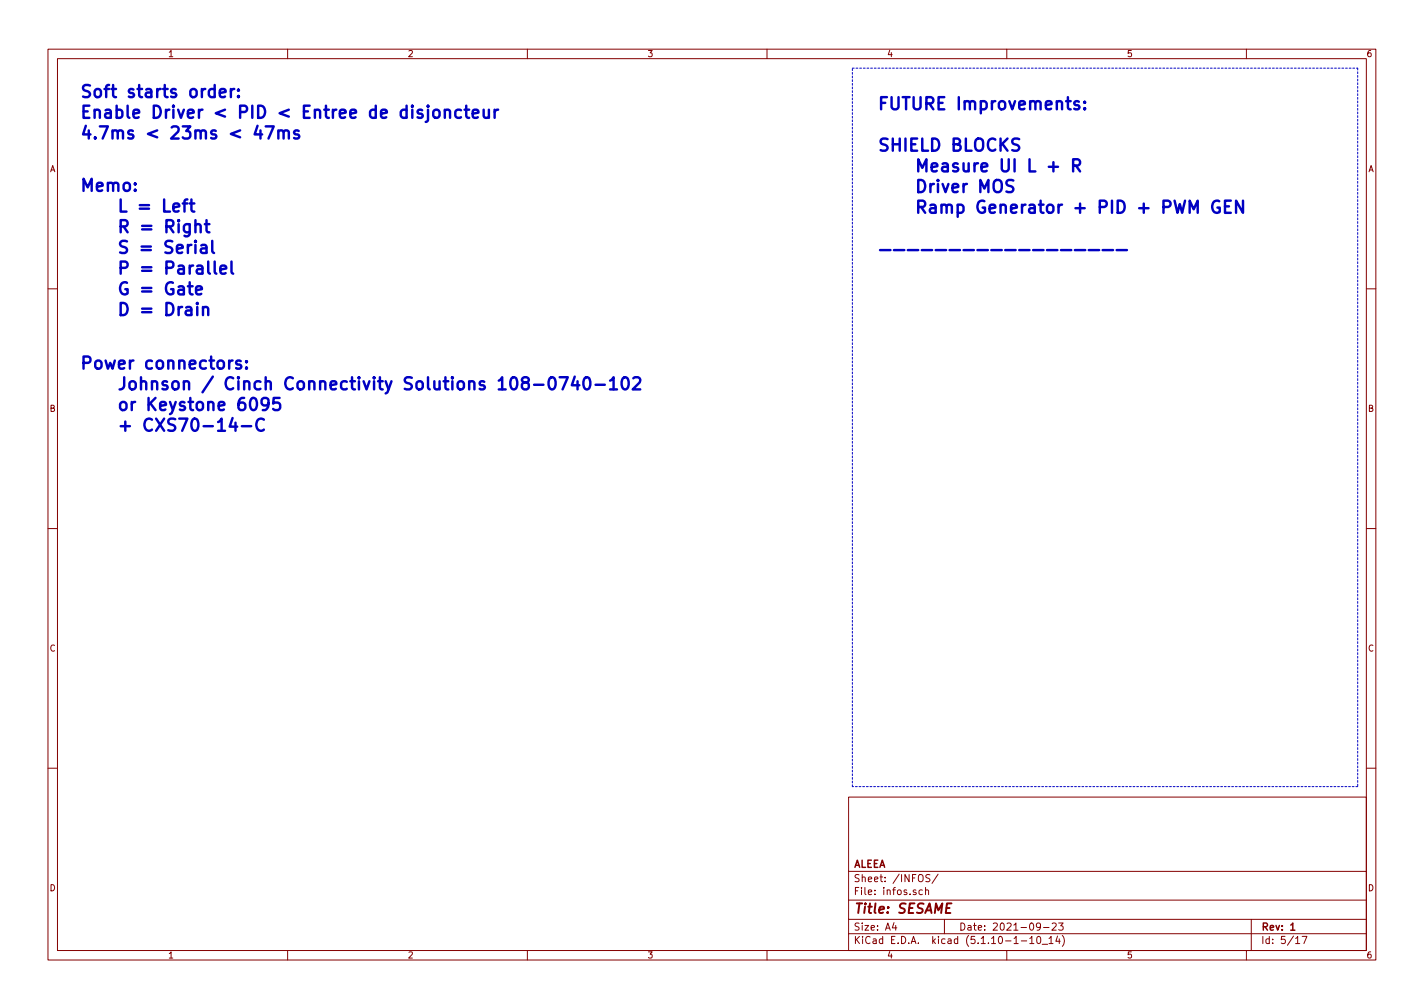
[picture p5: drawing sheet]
<svg xmlns="http://www.w3.org/2000/svg" width="297mm" height="210mm" viewBox="0 0 297 210" stroke-linecap="round" stroke-linejoin="round" font-family="sans-serif">
<g fill="none" stroke="#840000" stroke-width=".21">
<path d="M10 10.3h277v189.9h-277zM12 12.2h273v186.1h-273zM60 10.3v1.9M110 10.3v1.9M160 10.3v1.9M210 10.3v1.9M260 10.3v1.9M10 60.2h2M285 60.2h2M10 110.3h2M285 110.3h2M10 160.2h2"/>
<path d="M177 166.3h108v32h-108zM285 160.2h2M60 198.3v1.9M110 198.3v1.9M160 198.3v1.9M177 194.8h108M177 191.8h108M177 187.8h108M177 181.8h108M186.5 192.5l-.4 1h1M186.8 193v1M192.4 185.7l-.4-.1-.3 .3 .1 .6 .2 .1 .4-.1"/>
<path d="M193.1 185.7l.2-.1 .3 .1 .1 .9M193.1 185.1v1.5M194 182.5l-.6-.1-.3 .3 .1 .3 .7 .4v.4l-.2 .1-.6-.1M195.7 182.3l-1.3 2M197 191.8v3M210 198.3v1.9M213 196.3h1.2M214.8 195.8l.4-.5v1.5M214.8 196.8h.9M216.4 195.5l.3-.2a.86 .86 0 0 1-.1 1.5l-.2-.1-.1-.4zM217 193.2l-.2 .3-.5-.1-.1-.2v-.4l.3-.3 .4 .1 .1 .2a1.01 1.01 0 0 1-.4 1.2h-.3M217.4 197h1.1"/>
<path d="M217.7 193.5h1.1M218.8 195.8l.5-.5v1.5M218.8 196.8h.9M219.5 192.7l.5-.2 .3 .2v.3l-.9 1h.9M220.6 195.2l-.4 1.1h1M220.8 192.5h1l-.5 .6 .4 .1v.7l-.2 .1-.7-.1M221 195.8v1M221.6 195.1a1.71 1.71 0 0 1 0 2.3M260 198.3v1.9M261 191.8v6.5M270.3 195.8l.4-.5v1.5M270.3 196.8h.8"/>
<path d="M271.6 195.3h1l-.6 1.5"/>
</g>
<path d="M269.2 193l.5-.5v1.5M269.2 194h.9" fill="none" stroke="#840000" stroke-width=".3"/>
<path d="M177.8 14.2h105.4M283.2 14.2v149.9M177.8 164.1v-149.9M283.2 164.1h-105.4" fill="none" stroke="#0000c2" stroke-width=".21" stroke-dasharray=".4 .4"/>
<g fill="none" stroke="#0000c2" stroke-width=".51">
<path d="M45.8 19.4l1.3-.2-.2-.5-.7-.1-.4 .3 .2 1.2 .2 .2 .7-.2M48.2 18.6v1.7M48.9 18.6a.64 .64 0 0 0-.7 .4M49.7 18.7l.2 .1h-.3l.1-.1v.2M49.7 20l.2 .1-.2 .2-.1-.2 .1-.1v.3M53.7 26.2l-.6 1.8h1.6M54.3 27.2v1.7M55.4 26.4h1.7l-1.1 2.5M58.1 27.5a.63 .63 0 0 1 1.1 .1v1.3M58.1 27.2v1.7M59.2 27.6l.3-.4 .6 .1 .1 .3v1.3M62.3 27.3l-.6-.1-.4 .4 .2 .3 .8 .3 .1 .2-.1 .4-.2 .1-.8-.1"/>
<path d="M90.5 23.1a.69 .69 0 0 1 .7-.2 .69 .69 0 0 1 .5 .5v.7a.68 .68 0 0 1-.7 .5 .68 .68 0 0 1-.6-.5zM92.8 23.1a.66 .66 0 0 1 1-.1l.1 .2v1.4M92.8 22.9v1.7M96.2 23l-.7-.1-.5 .5v.7l.2 .4 .3 .1 .7-.1M96.9 22.9h1M97.3 22v2.2l.1 .3 .5 .1M98.6 23.7l1.2-.2-.1-.5-.7-.1-.4 .3 .1 1.3 .3 .1 .7-.1M100.9 22.9v1.3l.1 .3a.66 .66 0 0 0 1-.2M102 22.9v1.7M103.2 22.9v1.7M103.9 22.9a.69 .69 0 0 0-.7 .5M207.4 37.9a.86 .86 0 0 1 1-.4 .86 .86 0 0 1 .6 .9v.8a.85 .85 0 0 1-.5 .8 .85 .85 0 0 1-.9-.1 1.99 1.99 0 0 1-.2-2z"/>
<path d="M211.4 37.7l-1-.2a.61 .61 0 0 0-.5 .6 .61 .61 0 0 0 .5 .6 .92 .92 0 0 1 1 .6 .69 .69 0 0 1-.5 .8l-1-.2M218.8 34.8h1.9M219.7 33.8v2M223.9 34.5h.9a.68 .68 0 0 0 .5-.6 .68 .68 0 0 0-.5-.7h-.9v2.6M224.4 34.5l.9 1.3M225 21.2l-.6-.1-.3 .4 .1 .3 .8 .3 .2 .2-.2 .4-.2 .1-.7-.1M226.3 22.5l.1 .2-.1 .1-.2-.1 .2-.2v.3M226.3 21.2l.1 .2h-.3l.2-.2v.3M25.2 41.6v2.5h1.2M26.5 50.4l-1-.2a.61 .61 0 0 0-.5 .6 .61 .61 0 0 0 .5 .6 .92 .92 0 0 1 1 .6 .63 .63 0 0 1-.5 .8l-1-.2M29.2 42.8h1.9M29.2 43.5h1.9"/>
<path d="M29.5 52.2h2M29.5 51.4h2M34.2 41.6v2.5h1.3M35.9 50.4l-.9-.2a.61 .61 0 0 0-.5 .6 .61 .61 0 0 0 .5 .6 .88 .88 0 0 1 .9 .9l-.4 .5-1-.2M36.2 43.3l1.2-.3-.1-.4-.7-.2-.4 .4 .1 1.2 .3 .1 .7-.1M36.9 51.9l1.2-.2-.1-.5-.7-.1-.4 .3 .1 1.2 .3 .2 .7-.2M37.3 45.9v.2l.1-.1-.1-.1v.2M37.3 59.8l.2-.1 .7 .1 .2 .3v1.3M37.3 46.8v1.7M38.1 42.4h1M39.1 41.6l-.5 .1-.1 .3v2.1M39.2 51.1v1.7"/>
<path d="M39.2 59.7h1M39.6 46.8v2a.71 .71 0 0 1-1.1 .4M39.6 46.9l-.8-.1-.4 .4v.8l.2 .3 .2 .2 .8-.2M39.6 58.9v2.1l.1 .3 .5 .1M39.6 42.4h.9M39.9 41.6v2.2l.2 .2 .4 .1M39.9 51.1a.69 .69 0 0 0-.7 .5M40.8 47a.63 .63 0 0 1 1.1 .1v1.4M40.8 50.2v.3l.1-.1-.1-.2v.3M40.8 45.9v2.6M40.8 51.1v1.7M41.1 55.5l.3-.1 .7 .1 .1 .2v1.4"/>
<path d="M42 51.2l.2-.1 .8 .1 .1 .2v1.4M42.2 56l-.8 .1a.5 .5 0 0 0-.4 .5 .5 .5 0 0 0 .4 .5l.8-.1M42.7 46.8h1M43.1 45.9v2.2l.1 .2 .5 .2M43.1 51.7l-.9 .1a.49 .49 0 0 0-.4 .5 .49 .49 0 0 0 .4 .5l.9-.2M43.4 54.6v2.1l.4 .4M44.3 50.2v2.2l.4 .4M44.8 54.6v2.1l.3 .4M46 56.2l1.2-.2-.1-.5-.8-.1-.3 .3 .1 1.3 .2 .1 .8-.1M48.3 54.6v2.1l.3 .4M183.6 52.2h2.2M186.5 52.2h2.1"/>
<path d="M189.4 52.2h2.1M192.3 52.2h2.1M195.2 52.2h2.2M198.1 52.2h2.2M201 52.2h2.1M203.9 52.2h2.2M206.8 52.2h2.2M209.7 52.2h2.2M212.6 52.2h2.2M215.5 52.2h2.2M218.4 52.2h2.2M221.3 52.2h2.2"/>
<path d="M224.2 52.2h2.2M227.1 52.2h2.2M230 52.2h2.2M232.9 52.2h2.2M245 41.9l.6 2.5 .5-1.8 .5 1.8 .6-2.5M248.2 44.4v-2.5l.8 1.8 .8-1.8v2.5M254.3 42a1.05 1.05 0 0 0-1.2 .1 1.05 1.05 0 0 0-.2 1.2 .95 .95 0 0 0 .5 1 .95 .95 0 0 0 1-.2v-.8h-.5M255.5 43h.9M256.7 41.9h-1.2v2.5h1.2M259.3 41.9v2.5l-1.5-2.5v2.5M25.2 63.2a1.34 1.34 0 0 1 1.4 .8 1.34 1.34 0 0 1-.5 1.6l-.9 .1zM29.6 64.4h2"/>
<path d="M29.6 65.1h2M34.7 63.2a1.33 1.33 0 0 1 1.5 .8 1.33 1.33 0 0 1-.5 1.6l-1 .1zM37.3 64v1.7M38 64a.69 .69 0 0 0-.7 .5M38.4 60.3l-.9 .1a.5 .5 0 0 0-.4 .5 .5 .5 0 0 0 .4 .5l.9-.1M38.8 64.2l.3-.2 .7 .2 .1 .2v1.3M39.9 64.6l-.8 .2a.49 .49 0 0 0-.4 .4 .49 .49 0 0 0 .4 .5l.8-.1M40.9 60.5l1.2-.2-.1-.5-.8-.1-.3 .4 .1 1.2 .2 .1 .8-.1M41.1 63.2l-.1 .1h.2l-.1-.1v.2M41.1 64v1.7M42.3 64.3a.63 .63 0 0 1 1.1 .1v1.3M42.3 64v1.7"/>
<path d="M50.2 75.3l-.6-.1-.3 .4 .1 .3 .8 .3 .1 .2-.1 .4-.2 .1-.7-.1M51.4 76.7l.1 .1-.1 .1v-.2v.2M51.4 75.3l.1 .2-.1 .1v-.3v.3M114.7 78.9a.62 .62 0 0 1 .6-.2 .62 .62 0 0 1 .5 .5 1.31 1.31 0 0 1-.8 2 1.55 1.55 0 0 1-.3-2.3zM116.7 78.7h1.7l-1.1 2.5M119.9 78.6l-.6 1.8h1.6M120.5 79.5v1.7M121.9 78.9a.6 .6 0 0 1 .7-.2 .6 .6 0 0 1 .4 .5 1.32 1.32 0 0 1-.7 2 1.55 1.55 0 0 1-.4-2.3zM127.3 79.4l.7-.7v2.5M129.9 78.9a.62 .62 0 0 1 .6-.2 .62 .62 0 0 1 .5 .5 1.31 1.31 0 0 1-.7 2 1.55 1.55 0 0 1-.4-2.3zM132.1 78.9l.4-.2h.6a.64 .64 0 0 1 .5 .7l-.2 .4-1.4 1.4h1.6M45.5 88l.7-.7v2.6"/>
<path d="M45.5 89.9h1.4M48.5 87.2l-.6 1.8h1.6M49.1 88.2v1.7M50.4 88.9h2M50.9 83a1.01 1.01 0 0 0-1.2 1.1v1l.3 .3 .7 .1 .5-.4v-.7l-.5-.4h-.5l-.5 .4M52.5 83.1a.6 .6 0 0 1 1 .4 1.32 1.32 0 0 1-.7 2 1.68 1.68 0 0 1-.3-2.4zM55 87.5a1.03 1.03 0 0 0-1.2 .1 1.03 1.03 0 0 0-.3 1.2 .95 .95 0 0 0 .5 .9 .95 .95 0 0 0 1-.1M56 84.1l-.5 .5-.7-.2-.2-.3v-.6l.2-.4a.83 .83 0 0 1 1.1 .1 1.69 1.69 0 0 1-.6 2.3h-.5M58.3 83h-1.2l-.1 1.2 .4-.2h.6l.3 .2 .1 .2-.1 .9-.3 .2h-.6l-.4-.2M111.4 80.3h2M124.2 80.3h2M127.3 81.2h1.4"/>
</g>
<g font-size="3.5" fill="#0000c2">
<text x="16.5" y="20.4">Soft starts order:</text>
<text x="182.9" y="22.9">FUTURE Improvements:</text>
<text x="16.5" y="24.7">Enable Driver &lt; PID &lt; Entree de disjoncteur</text>
<text x="16.5" y="29">4.7ms &lt; 23ms &lt; 47ms</text>
<text x="182.9" y="31.6">SHIELD BLOCKS</text>
<text x="186.8" y="35.9">Measure UI L + R</text>
<text x="16.5" y="39.9">Memo:</text>
<text x="186.8" y="40.2">Driver MOS</text>
<text x="186.8" y="44.5">Ramp Generator + PID + PWM GEN</text>
<text x="20.4" y="48.6">R = Right</text>
<text x="20.4" y="57.2">P = Parallel</text>
<text x="20.4" y="61.5">G = Gate</text>
<text x="16.5" y="77">Power connectors:</text>
<text x="20.4" y="81.4">Johnson / Cinch Connectivity Solutions 108-0740-102</text>
<text x="20.4" y="85.7">or Keystone 6095</text>
<text x="20.4" y="90">+ CXS70-14-C</text>
</g>
<text font-size="2.8" fill="#840000" x="178" y="190.5">Title: SESAME</text>
<g font-size="2.1" fill="#840000">
<text x="178" y="184">Sheet: /INFOS/</text>
<text x="178" y="181">ALEEA</text>
<text x="178" y="186.7">File: infos.sch</text>
<text x="178" y="196.9">KiCad E.D.A. kicad (5.1.10-1-10_14)</text>
<text x="178" y="194.1">Size: A4</text>
<text x="200" y="194.1">Date: 2021-09-23</text>
<text x="263" y="194.1">Rev: 1</text>
<text x="263" y="196.9">Id: 5/17</text>
</g>
<g font-size="1.8" fill="#840000">
<text x="35" y="11.9">1</text>
<text x="85" y="11.9">2</text>
<text x="135" y="11.9">3</text>
<text x="185" y="11.9">4</text>
<text x="235" y="11.9">5</text>
<text x="285" y="11.9">6</text>
<text x="10.4" y="35.9">A</text>
<text x="285.4" y="35.9">A</text>
<text x="10.4" y="85.9">B</text>
<text x="285.4" y="85.9">B</text>
<text x="10.4" y="135.9">C</text>
<text x="285.4" y="135.9">C</text>
<text x="10.4" y="185.9">D</text>
<text x="285.4" y="185.9">D</text>
<text x="35" y="199.9">1</text>
<text x="85" y="199.9">2</text>
<text x="135" y="199.9">3</text>
<text x="185" y="199.9">4</text>
<text x="235" y="199.9">5</text>
<text x="285" y="199.9">6</text>
</g>
</svg>
